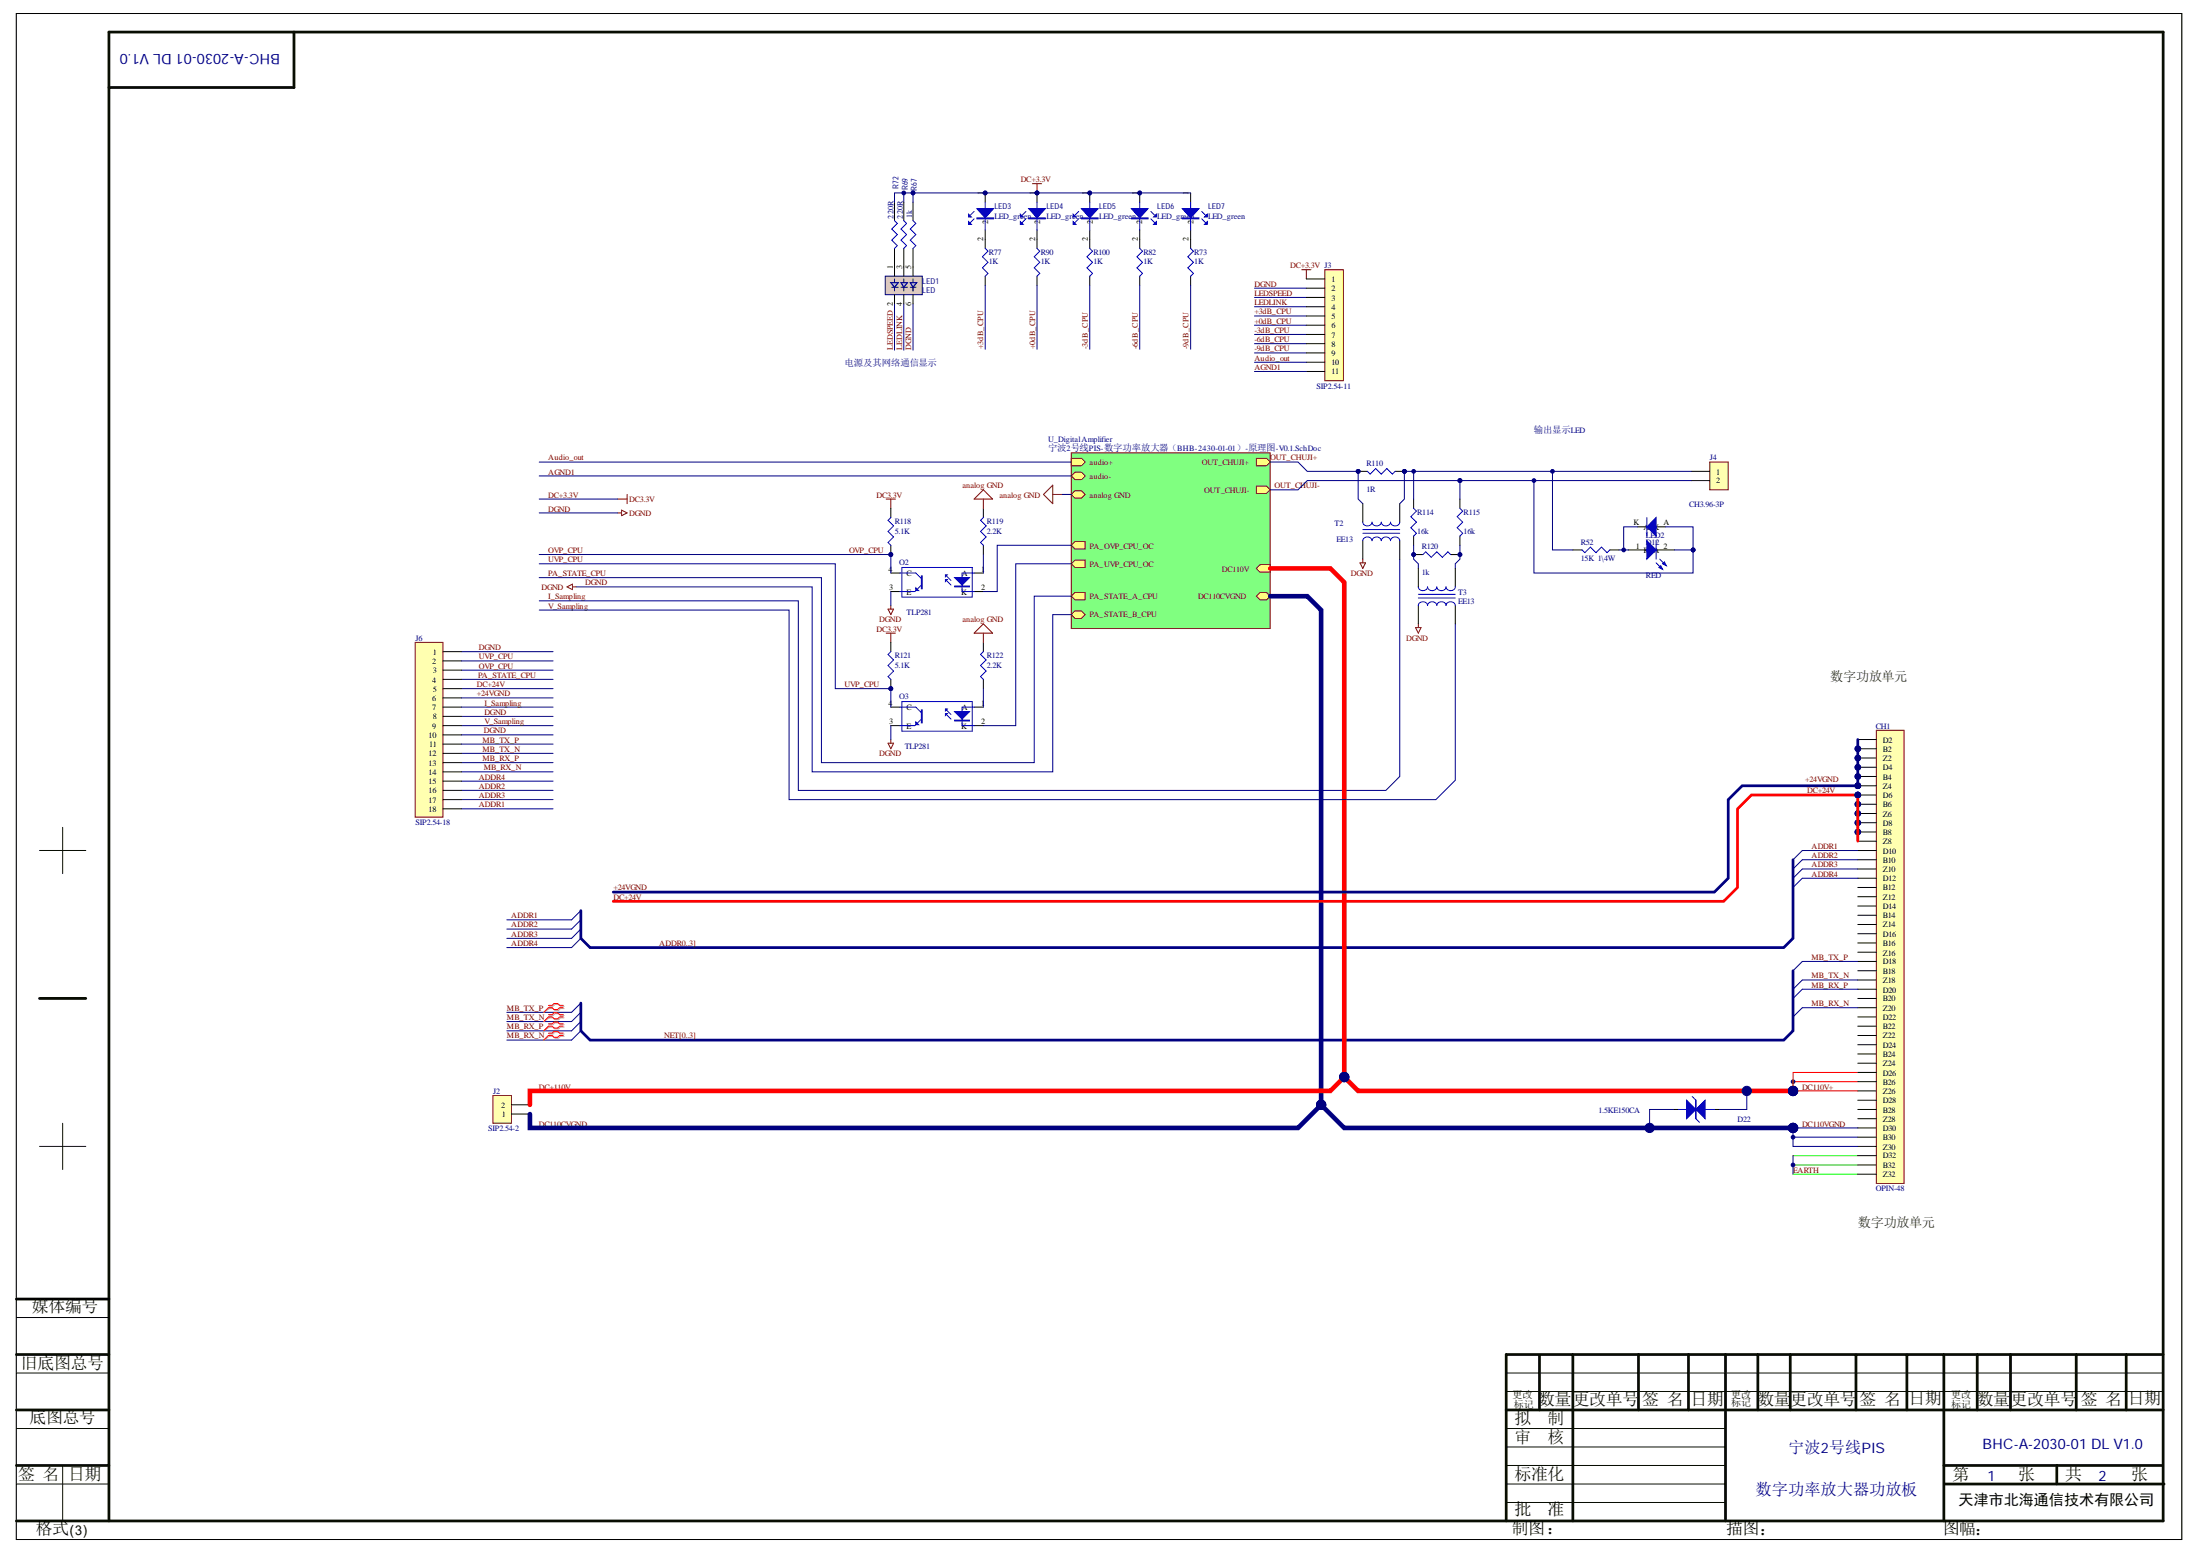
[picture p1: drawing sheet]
# Altium schematic sheet 宁波2号线PIS_数字功率放大器_功放板(BHC-A-2030-01)_原理图_V1.0 (16).SchDoc
size 594 x 419 mm; SheetNumber: 0; SheetTotal: 0; PageSetup: Record=PageOptions¦CenterHorizontal=True¦CenterVertical=True¦PrintScale=0.68¦XCorrection=1.00¦YCorrection=1.00¦PrintKind=0¦BorderSize=5000000¦LeftOffset=0¦BottomOffset=0¦Orientation=2¦PaperLength=4200¦PaperWidth=2970¦Scale=100¦PaperSource=7¦PrintQuality=-4¦MediaType=1¦DitherType=10¦PaperKind=A3 297 x 420 毫米¦PrintScaleMode=1

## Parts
CH1  OPIN-48  [OPIN-48f]
D12  DIODE  [7227AK]  (value not drawn)
D22  value 1.5KE150CA  [TVS-CA]  (hidden comment: D_TVS)
J2  value SIP2.54-2  [SIP2.54-2]  (hidden comment: CON2)
J3  value SIP2.54-11  [SIP2.54-11]  (hidden comment: CON11)
J4  value CH3.96-3P  [CH3.96-3P+]  (hidden comment: CON2)
J6  value SIP2.54-18  [SIP2.54-18]  (hidden comment: CON18)
LED1  LED  [LED-3-3-L]
LED2  RED  [LED-3-L]
LED3  value LED_green  [LED-3-L]
LED4  value LED_green  [LED-3-L]
LED5  value LED_green  [LED-3-L]
LED6  value LED_green  [LED-3-L]
LED7  value LED_green  [LED-3-L]
O2  TLP281  [SOP4]
O3  TLP281  [SOP4]
R52  value 15K  1\4W  [R-1/4W]
R67  value 1k  [M0805]
R69  value 220R  [M0805]
R72  value 220R  [M0805]
R73  value 1K  [M0805]  (hidden comment: 11k)
R77  value 1K  [M0805]  (hidden comment: 11k)
R82  value 1K  [M0805]  (hidden comment: 11k)
R90  value 1K  [M0805]  (hidden comment: 11k)
R100  value 1K  [M0805]  (hidden comment: 11k)
R110  value 1R  [R-2W]
R114  value 16k  [R-1/4W]
R115  value 16k  [R-1/4W]
R118  value 5.1K  [M0805]
R119  value 2.2K  [M0805]
R120  value 1k  [R-1/4W]
R121  value 5.1K  [M0805]
R122  value 2.2K  [M0805]
T2  EE13  [EE13-C]
T3  EE13  [EE13-C]

## Sub-sheets
U_Digital Amplifier = 宁波2号线PIS-数字功率放大器（BHB-2430-01-01）-原理图-V0.1.SchDoc: audio+ (in), OUT_CHUJI+ (out), OUT_CHUJI- (out), PA_STATE_A_CPU (out), PA_UVP_CPU_OC (out), PA_OVP_CPU_OC (out), DC110V (in), DC110CVGND (bidir), PA_STATE_B_CPU (bidir), audio- (bidir), analog GND (bidir)

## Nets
analog GND: R119.1 R122.1 ; sheet U_Digital Amplifier/analog GND
DC+3.3V: J3.1 LED3.1 LED4.1 LED5.1 LED6.1 LED7.1 R67.2 R69.2 R72.2 R118.1 R121.1  [also labelled DC3.3V]
DGND: J3.2 J6.1 J6.8 J6.10 LED1.6 O2.3(E) O3.3(E) T2.1 T3.1 ; sheet U_Digital Amplifier/PA_STATE_B_CPU
+0dB_CPU: J3.6 R90.2
+3dB_CPU: J3.5 R77.2
+24VGND: CH1.B2 CH1.B4 CH1.D2 CH1.D4 CH1.Z2 CH1.Z4 J6.6
-3dB_CPU: J3.7 R100.2
-6dB_CPU: J3.8 R82.1
-9dB_CPU: J3.9 R73.1
ADDR1: CH1.D10 J6.18
ADDR2: CH1.B10 J6.16
ADDR3: CH1.Z10 J6.17
ADDR4: CH1.D12 J6.15
AGND1: J3.11 ; sheet U_Digital Amplifier/audio-
Audio_out: J3.10 ; sheet U_Digital Amplifier/audio+
DC110CVGND: CH1.B30 CH1.D30 CH1.Z30 D22.2 J2.1 ; sheet U_Digital Amplifier/DC110CVGND  [also labelled DC110VGND]
DC+24V: CH1.B6 CH1.B8 CH1.D6 CH1.D8 CH1.Z6 CH1.Z8 J6.5
DC+110V: CH1.B26 CH1.D26 CH1.Z26 D22.1 J2.2 ; sheet U_Digital Amplifier/DC110V  [also labelled DC110V+]
EARTH: CH1.B32 CH1.D32 CH1.Z32
I_Sampling: J6.7 T2.2
LEDLINK: J3.4 LED1.4
LEDSPEED: J3.3 LED1.2
MB_RX_N: CH1.Z20 J6.14
MB_RX_P: CH1.D20 J6.13
MB_TX_N: CH1.Z18 J6.12
MB_TX_P: CH1.D18 J6.11
OUT_CHUJI+: R110.2 T2.5 ; sheet U_Digital Amplifier/OUT_CHUJI+
OUT_CHUJI-: D12.A J4.2 LED2.2(K) R115.1 ; sheet U_Digital Amplifier/OUT_CHUJI-
OVP_CPU: J6.3 O2.4(C) R118.2
PA_STATE_CPU: J6.4 ; sheet U_Digital Amplifier/PA_STATE_A_CPU
UVP_CPU: J6.2 O3.4(C) R121.2
V_Sampling: J6.9 T3.2
NetD12_K: D12.K LED2.1(A) R52.1
NetJ4_1: J4.1 R52.2 R110.1 R114.1 T2.3
NetLED1_1: LED1.1 R72.1
NetLED1_3: LED1.3 R69.1
NetLED1_5: LED1.5 R67.1
NetLED3_2: LED3.2 R77.1
NetLED4_2: LED4.2 R90.1
NetLED5_2: LED5.2 R100.1
NetLED6_2: LED6.2 R82.2
NetLED7_2: LED7.2 R73.2
NetO2_1: O2.1(A) R119.2
NetO2_2: O2.2(K) ; sheet U_Digital Amplifier/PA_OVP_CPU_OC
NetO3_1: O3.1(A) R122.2
NetO3_2: O3.2(K) ; sheet U_Digital Amplifier/PA_UVP_CPU_OC
NetR114_2: R114.2 R120.1 T3.5
NetR115_2: R115.2 R120.2 T3.3

Not connected (* = marked no-connect by the designer): CH1 B12 B14 B16 B18 B20 B22 B24 B28 D14 D16 D22 D24 D28 Z12 Z14 Z16 Z22 Z24 Z28; T2 4; T3 4

## Buses and harness runs
bus ADDR0..3]
bus NET[0..3]

## Layout directives
differential pair: MB_RX_N, MB_RX_P, MB_TX_N, MB_TX_P

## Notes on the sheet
- BHC-A-2030-01 DL V1.0
- 电源及其网络通信显示
- 输出显示LED
- 数字功放单元
- 宁波2号线PIS
- 数字功率放大器功放板
- 1
- 2
- Labels drawn without touching a wire or pin: +24VGND
